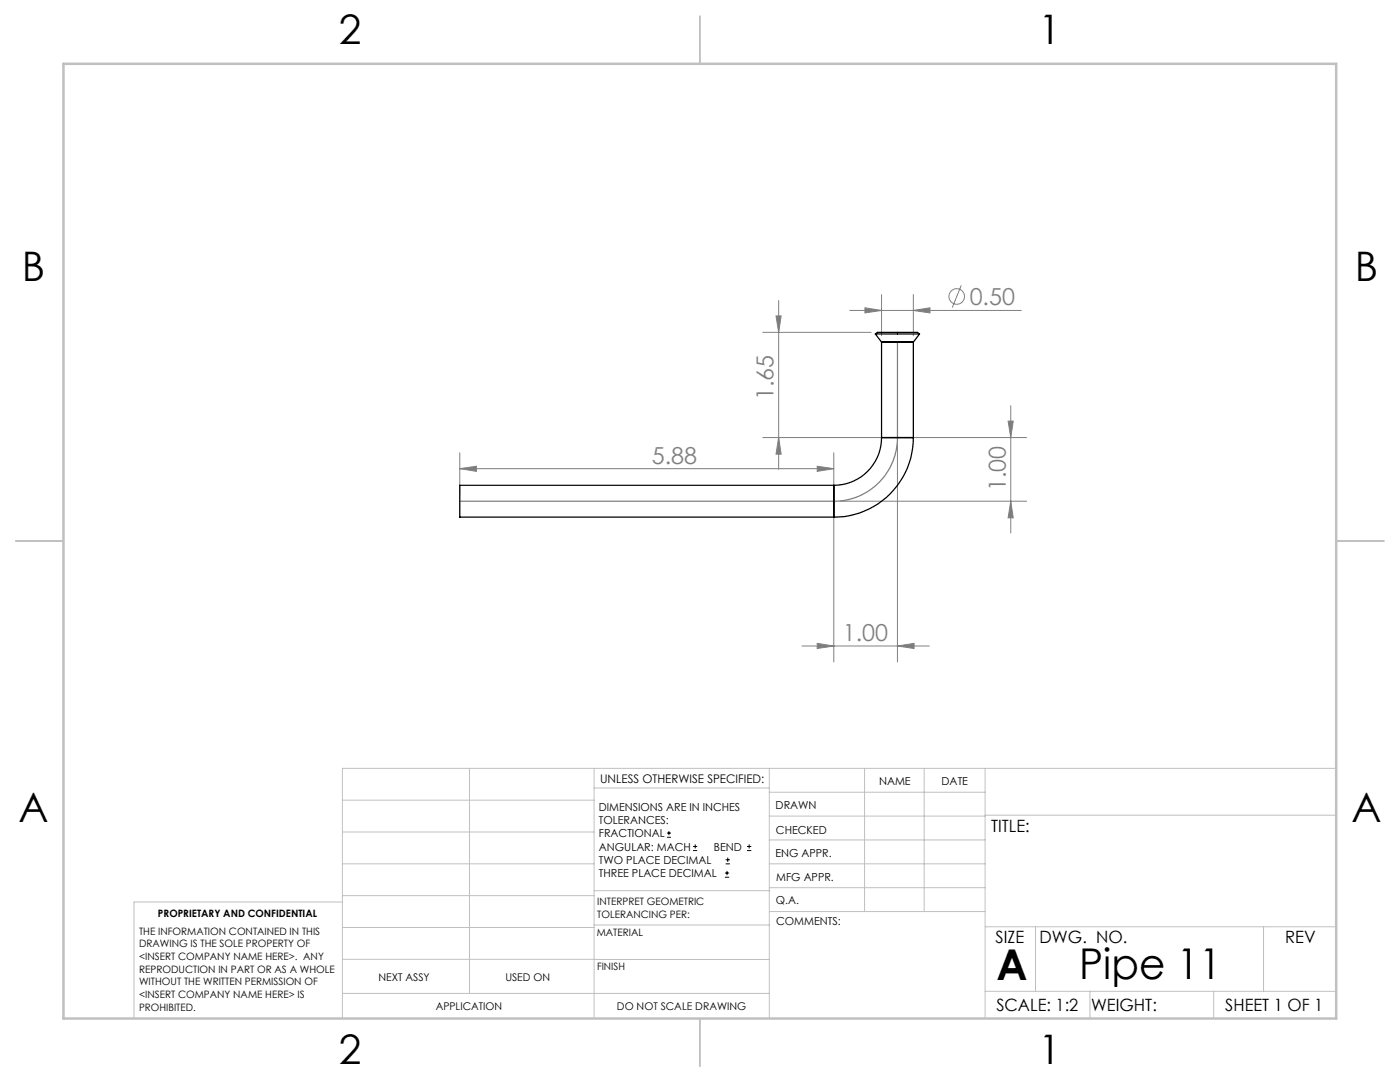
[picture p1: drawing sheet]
<svg xmlns="http://www.w3.org/2000/svg" width="279mm" height="216mm" viewBox="0 0 279 216" stroke-linecap="round" stroke-linejoin="round" font-family="sans-serif">
<g fill="none" stroke="#808080" stroke-width=".2">
<path d="M155.4 60v33.7M175.9 58.8v8.2M182.3 58.8v8.2M191.8 56.9l-1.8 4.5M152.2 66.3h21.6M154.9 63h1l-.5 3.3zM169.6 61.9h34.2M172.6 61.4l3.3 .5-3.3 .5zM182.3 61.9l3.3-.5v1zM91.8 93.5l3.3-.5v1.1zM91.8 90.3v8.4M91.8 93.5h74.6"/>
<path d="M152.2 87.3h25.6M155.4 87.3l.5 3.3h-1zM163.1 93l3.3 .5-3.3 .6zM166.4 90.3v8.4M179.1 88.6v43.5M180.4 87.3h24.5M201.2 84h1l-.5 3.3zM201.7 81v25.4M166.4 101.3v30.8M167.7 100h37.2M201.7 100l.5 3.3h-1zM160.1 128.9h25.4"/>
<path d="M163.1 128.4l3.3 .5-3.3 .5zM179.1 128.9l3.3-.5v1z"/>
<circle cx="190.9" cy="59.2" r="1.55"/>
</g>
<g fill="none" stroke="#000" stroke-width=".2">
<path d="M133.1 167.1h.8M133.1 166.2h.8M133.5 165.8v.9M138.3 169.7h.8M138.3 168.9h.8M138.7 168.5v.8M144.7 175h.8M144.7 174.2h.8M144.8 172.4h.9M144.8 171.6h.9M145.1 173.8v.8M145.2 171.1v.9"/>
<path d="M149.1 169.7h.8M149.1 168.9h.8M149.5 168.5v.8"/>
</g>
<path d="M179.1 68.3v19a12.6 12.6 0 0 1-12.7 12.7h-74.6" fill="none" stroke="#808080" stroke-width=".25"/>
<g fill="none" stroke="#c0c0c0" stroke-width=".2">
<path d="M68.3 159.7h50.3M93.7 153.3v44.9M118.6 153.3v49.9M118.6 157.2h34.9M153.5 153.3v49.9M153.5 158.1h43.1M172.5 153.3v28.6M184.4 153.3v28.6M196.6 153.3v49.9M266.7 153.3h-198.4v49.9M68.3 178.7h50.3M68.3 172.4h50.3"/>
<path d="M68.3 166h50.3M68.3 180h-41.6v23.2M118.6 177.7h35M153.5 167.6h43.1M153.5 162.8h43.1M153.5 172.4h43.1M153.5 177.1h43.1M196.6 162.7h70.1M68.3 198.2h85.2M68.3 191.4l85.2 .1M68.3 185.1h50.3M118.6 184.6h35"/>
<path d="M153.6 181.9h43M196.6 197.8h70.1M196.6 184.9h70.1M206.7 184.9v12.9M217.5 197.8v5.4M242.2 197.8v5.4M252.2 184.9v12.9"/>
</g>
<path d="M139.7 3.2v9.5M3.1 107.9h9.6M266.7 107.9h9.5M139.7 203.2v9.6" fill="none" stroke="#c0c0c0" stroke-width=".25"/>
<path d="M12.7 12.7h254v190.5h-254z" fill="none" stroke="#c0c0c0" stroke-width=".5"/>
<g fill="#808080">
<path d="M163.1 93l3.3 .5-3.3 .6zM91.8 93.5l3.3-.5v1.1z"/>
<path d="M179.1 128.9l3.3-.5v1zM163.1 128.4l3.3 .5-3.3 .5z"/>
<path d="M172.6 61.4l3.3 .5-3.3 .5zM182.3 61.9l3.3-.5v1z"/>
<path d="M155.4 87.3l.5 3.3h-1zM154.9 63h1l-.5 3.3z"/>
<path d="M201.2 84h1l-.5 3.3zM201.7 100l.5 3.3h-1z"/>
</g>
<path d="M174.7 66.6h8.8M174.7 66.6a2.54 2.54 0 0 1 2-.3h4.8a2.58 2.58 0 0 1 2 .3M174.7 66.6l1.2 1.7M175.9 68.3h6.4M175.9 68.3v19M182.3 68.3v19M183.5 66.6l-1.2 1.7M166.4 96.8v6.4M166.4 96.8h-74.6v6.4h74.6M175.9 87.3a9.5 9.5 0 0 1-9.5 9.5M175.9 87.3h6.4M182.3 87.3a15.8 15.8 0 0 1-15.9 15.9" fill="none" stroke="#000" stroke-width=".25"/>
<g font-size="8.5">
<text x="198.9" y="195.5">A</text>
<text x="215.4" y="195.4">Pipe 11</text>
</g>
<g font-size="8.1">
<text x="67.6" y="8.9">2</text>
<text x="207.3" y="8.9">1</text>
<text x="4.4" y="56.1">B</text>
<text x="270.4" y="56.1">B</text>
<text x="3.7" y="164.1">A</text>
<text x="269.7" y="164.1">A</text>
<text x="67.6" y="212.4">2</text>
<text x="207.3" y="212.4">1</text>
</g>
<g font-size="4.7" fill="#808080">
<text x="193.5" y="60.9">0.50</text>
<text x="154.4" y="79.9" transform="rotate(-90 154.4 79.9)">1.65</text>
<text x="130.1" y="92.5">5.88</text>
<text x="200.7" y="98" transform="rotate(-90 200.7 98)">1.00</text>
<text x="168.2" y="127.9">1.00</text>
</g>
<g font-size="3.4">
<text x="197.8" y="166">TITLE:</text>
<text x="198.7" y="188.1">SIZE</text>
<text x="207.5" y="188.1">DWG. NO.</text>
<text x="256.5" y="188.2">REV</text>
<text x="198.8" y="201.7">SCALE: 1:2</text>
<text x="217.7" y="201.8">WEIGHT:</text>
<text x="244.5" y="201.7">SHEET 1 OF 1</text>
</g>
<text font-size="2.4" x="119.8" y="156.2">UNLESS OTHERWISE SPECIFIED:</text>
<g font-size="2.2">
<text x="119.5" y="161.8">DIMENSIONS ARE IN INCHES</text>
<text x="154.8" y="161.4">DRAWN</text>
<text x="175.4" y="156.6">NAME</text>
<text x="187.9" y="156.7">DATE</text>
<text x="119.5" y="164.4">TOLERANCES:</text>
<text x="119.5" y="167.1">FRACTIONAL</text>
<text x="154.9" y="166.3">CHECKED</text>
<text x="119.5" y="169.7">ANGULAR: MACH</text>
<text x="119.5" y="172.4">TWO PLACE DECIMAL</text>
<text x="142.5" y="169.7">BEND</text>
<text x="154.8" y="171">ENG APPR.</text>
<text x="119.5" y="175">THREE PLACE DECIMAL</text>
<text x="154.9" y="175.7">MFG APPR.</text>
<text x="154.9" y="180.4">Q.A.</text>
<text x="154.9" y="184.6">COMMENTS:</text>
</g>
<g font-size="2.1">
<text x="75.5" y="195.7">NEXT ASSY</text>
<text x="100.9" y="195.7">USED ON</text>
<text x="86.9" y="201.5">APPLICATION</text>
<text x="123.1" y="201.6">DO NOT SCALE DRAWING</text>
</g>
<g font-size="2">
<text x="31.5" y="182.9">PROPRIETARY AND CONFIDENTIAL</text>
<text x="119.2" y="180.6">INTERPRET GEOMETRIC</text>
<text x="119.2" y="183.1">TOLERANCING PER:</text>
<text x="27.8" y="186.5">THE INFORMATION CONTAINED IN THIS</text>
<text x="27.8" y="189">DRAWING IS THE SOLE PROPERTY OF</text>
<text x="27.8" y="191.6">&lt;INSERT COMPANY NAME HERE&gt;. ANY</text>
<text x="119.1" y="186.7">MATERIAL</text>
<text x="27.8" y="194.1">REPRODUCTION IN PART OR AS A WHOLE</text>
<text x="27.8" y="196.6">WITHOUT THE WRITTEN PERMISSION OF</text>
<text x="119.1" y="193.5">FINISH</text>
<text x="27.8" y="199.1">&lt;INSERT COMPANY NAME HERE&gt; IS</text>
<text x="27.8" y="201.7">PROHIBITED.</text>
</g>
</svg>
